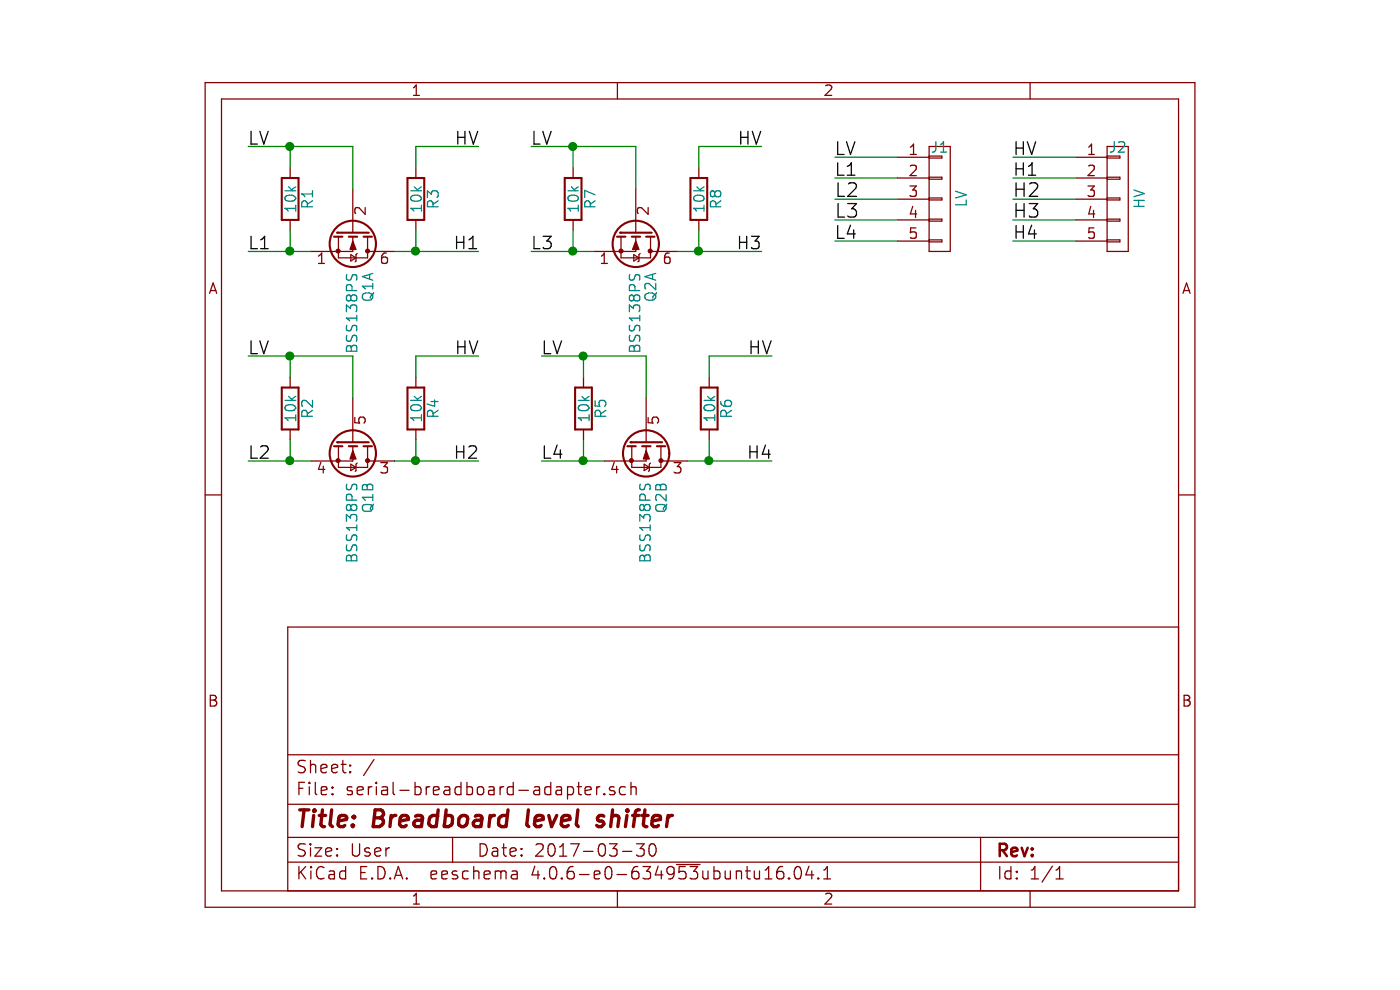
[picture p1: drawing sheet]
EESchema Schematic File Version 2
LIBS:power
LIBS:device
LIBS:transistors
LIBS:conn
LIBS:linear
LIBS:regul
LIBS:74xx
LIBS:cmos4000
LIBS:adc-dac
LIBS:memory
LIBS:xilinx
LIBS:microcontrollers
LIBS:dsp
LIBS:microchip
LIBS:analog_switches
LIBS:motorola
LIBS:texas
LIBS:intel
LIBS:audio
LIBS:interface
LIBS:digital-audio
LIBS:philips
LIBS:display
LIBS:cypress
LIBS:siliconi
LIBS:opto
LIBS:atmel
LIBS:contrib
LIBS:valves
LIBS:breadboard-adapters
LIBS:serial-breadboard-adapter-cache
EELAYER 25 0
EELAYER END
$Descr User 5512 4724
encoding utf-8
Sheet 1 1
Title "Breadboard level shifter"
Date "2017-03-30"
Rev ""
Comp ""
Comment1 ""
Comment2 ""
Comment3 ""
Comment4 ""
$EndDescr
$Comp
L CONN_01X05 J1
U 1 1
P 3900 950
F 0 "J1" H 3900 1200 50  0000 C CNN
F 1 "LV" V 4000 950 50  0000 C CNN
F 2 "Pin_Headers:Pin_Header_Straight_1x05_Pitch2.54mm" H 3900 950 50  0001 C CNN
F 3 "" H 3900 950 50  0001 C CNN
F 4 "HARWIN" H 0   0   50  0001 C CNN "MFR"
F 5 "M20-9990545" H 0   0   50  0001 C CNN "MPN"
F 6 "Farnell" H 0   0   50  0001 C CNN "SPR"
F 7 "1022252" H 0   0   50  0001 C CNN "SPN"
	1    3900 950 
	1    0    0    -1  
$EndComp
$Comp
L R R4
U 1 1
P 1400 1950
F 0 "R4" V 1480 1950 50  0000 C CNN
F 1 "10k" V 1400 1950 50  0000 C CNN
F 2 "Resistors_SMD:R_0603_HandSoldering" V 1330 1950 50  0001 C CNN
F 3 "" H 1400 1950 50  0001 C CNN
F 4 "MULTICOMP" H 0   0   50  0001 C CNN "MFR"
F 5 "MCWR06X1002FTL" H 0   0   50  0001 C CNN "MPN"
F 6 "Farnell" H 0   0   50  0001 C CNN "SPR"
F 7 "2447230" H 0   0   50  0001 C CNN "SPN"
F 8 "" H 0   0   50  0001 C CNN "SPURL"
	1    1400 1950
	1    0    0    -1  
$EndComp
$Comp
L R R3
U 1 1
P 1400 950
F 0 "R3" V 1480 950 50  0000 C CNN
F 1 "10k" V 1400 950 50  0000 C CNN
F 2 "Resistors_SMD:R_0603_HandSoldering" V 1330 950 50  0001 C CNN
F 3 "" H 1400 950 50  0001 C CNN
F 4 "MULTICOMP" H 0   0   50  0001 C CNN "MFR"
F 5 "MCWR06X1002FTL" H 0   0   50  0001 C CNN "MPN"
F 6 "Farnell" H 0   0   50  0001 C CNN "SPR"
F 7 "2447230" H 0   0   50  0001 C CNN "SPN"
F 8 "" H 0   0   50  0001 C CNN "SPURL"
	1    1400 950 
	1    0    0    -1  
$EndComp
$Comp
L R R1
U 1 1
P 800 950
F 0 "R1" V 880 950 50  0000 C CNN
F 1 "10k" V 800 950 50  0000 C CNN
F 2 "Resistors_SMD:R_0603_HandSoldering" V 730 950 50  0001 C CNN
F 3 "" H 800 950 50  0001 C CNN
F 4 "MULTICOMP" H 0   0   50  0001 C CNN "MFR"
F 5 "MCWR06X1002FTL" H 0   0   50  0001 C CNN "MPN"
F 6 "Farnell" H 0   0   50  0001 C CNN "SPR"
F 7 "2447230" H 0   0   50  0001 C CNN "SPN"
F 8 "" H 0   0   50  0001 C CNN "SPURL"
	1    800  950 
	1    0    0    -1  
$EndComp
$Comp
L R R2
U 1 1
P 800 1950
F 0 "R2" V 880 1950 50  0000 C CNN
F 1 "10k" V 800 1950 50  0000 C CNN
F 2 "Resistors_SMD:R_0603_HandSoldering" V 730 1950 50  0001 C CNN
F 3 "" H 800 1950 50  0001 C CNN
F 4 "MULTICOMP" H 0   0   50  0001 C CNN "MFR"
F 5 "MCWR06X1002FTL" H 0   0   50  0001 C CNN "MPN"
F 6 "Farnell" H 0   0   50  0001 C CNN "SPR"
F 7 "2447230" H 0   0   50  0001 C CNN "SPN"
F 8 "" H 0   0   50  0001 C CNN "SPURL"
	1    800  1950
	1    0    0    -1  
$EndComp
$Comp
L CONN_01X05 J2
U 1 1
P 4750 950
F 0 "J2" H 4750 1200 50  0000 C CNN
F 1 "HV" V 4850 950 50  0000 C CNN
F 2 "Pin_Headers:Pin_Header_Straight_1x05_Pitch2.54mm" H 4750 950 50  0001 C CNN
F 3 "" H 4750 950 50  0001 C CNN
F 4 "HARWIN" H 0   0   50  0001 C CNN "MFR"
F 5 "M20-9990545" H 0   0   50  0001 C CNN "MPN"
F 6 "Farnell" H 0   0   50  0001 C CNN "SPR"
F 7 "1022252" H 0   0   50  0001 C CNN "SPN"
	1    4750 950 
	1    0    0    -1  
$EndComp
$Comp
L R R6
U 1 1
P 2800 1950
F 0 "R6" V 2880 1950 50  0000 C CNN
F 1 "10k" V 2800 1950 50  0000 C CNN
F 2 "Resistors_SMD:R_0603_HandSoldering" V 2730 1950 50  0001 C CNN
F 3 "" H 2800 1950 50  0001 C CNN
F 4 "MULTICOMP" H 0   0   50  0001 C CNN "MFR"
F 5 "MCWR06X1002FTL" H 0   0   50  0001 C CNN "MPN"
F 6 "Farnell" H 0   0   50  0001 C CNN "SPR"
F 7 "2447230" H 0   0   50  0001 C CNN "SPN"
F 8 "" H 0   0   50  0001 C CNN "SPURL"
	1    2800 1950
	1    0    0    -1  
$EndComp
$Comp
L R R5
U 1 1
P 2200 1950
F 0 "R5" V 2280 1950 50  0000 C CNN
F 1 "10k" V 2200 1950 50  0000 C CNN
F 2 "Resistors_SMD:R_0603_HandSoldering" V 2130 1950 50  0001 C CNN
F 3 "" H 2200 1950 50  0001 C CNN
F 4 "MULTICOMP" H 0   0   50  0001 C CNN "MFR"
F 5 "MCWR06X1002FTL" H 0   0   50  0001 C CNN "MPN"
F 6 "Farnell" H 0   0   50  0001 C CNN "SPR"
F 7 "2447230" H 0   0   50  0001 C CNN "SPN"
F 8 "" H 0   0   50  0001 C CNN "SPURL"
	1    2200 1950
	1    0    0    -1  
$EndComp
$Comp
L BSS138PS Q1
U 1 1
P 1100 1100
F 0 "Q1" H 1300 1175 50  0000 L CNN
F 1 "BSS138PS" H 1300 1100 50  0000 L CNN
F 2 "TO_SOT_Packages_SMD:SOT-363_SC-70-6_Handsoldering" H 1300 1025 50  0001 L CIN
F 3 "" H 1100 1100 50  0001 L CNN
F 4 "NEXPERIA" H 0   0   50  0001 C CNN "MFR"
F 5 "BSS138PS" H 0   0   50  0001 C CNN "MPN"
F 6 "Farnell" H 0   0   50  0001 C CNN "SPR"
F 7 "1972664" H 0   0   50  0001 C CNN "SPN"
	1    1100 1100
	0    1    1    0   
$EndComp
$Comp
L BSS138PS Q1
U 2 1
P 1100 2100
F 0 "Q1" H 1300 2175 50  0000 L CNN
F 1 "BSS138PS" H 1300 2100 50  0000 L CNN
F 2 "TO_SOT_Packages_SMD:SOT-363_SC-70-6_Handsoldering" H 1300 2025 50  0001 L CIN
F 3 "" H 1100 2100 50  0001 L CNN
F 4 "NEXPERIA" H 0   0   50  0001 C CNN "MFR"
F 5 "BSS138PS" H 0   0   50  0001 C CNN "MPN"
F 6 "Farnell" H 0   0   50  0001 C CNN "SPR"
F 7 "1972664" H 0   0   50  0001 C CNN "SPN"
	2    1100 2100
	0    1    1    0   
$EndComp
$Comp
L R R8
U 1 1
P 2750 950
F 0 "R8" V 2830 950 50  0000 C CNN
F 1 "10k" V 2750 950 50  0000 C CNN
F 2 "Resistors_SMD:R_0603_HandSoldering" V 2680 950 50  0001 C CNN
F 3 "" H 2750 950 50  0001 C CNN
F 4 "MULTICOMP" H 0   0   50  0001 C CNN "MFR"
F 5 "MCWR06X1002FTL" H 0   0   50  0001 C CNN "MPN"
F 6 "Farnell" H 0   0   50  0001 C CNN "SPR"
F 7 "2447230" H 0   0   50  0001 C CNN "SPN"
F 8 "" H 0   0   50  0001 C CNN "SPURL"
	1    2750 950 
	1    0    0    -1  
$EndComp
$Comp
L R R7
U 1 1
P 2150 950
F 0 "R7" V 2230 950 50  0000 C CNN
F 1 "10k" V 2150 950 50  0000 C CNN
F 2 "Resistors_SMD:R_0603_HandSoldering" V 2080 950 50  0001 C CNN
F 3 "" H 2150 950 50  0001 C CNN
F 4 "MULTICOMP" H 0   0   50  0001 C CNN "MFR"
F 5 "MCWR06X1002FTL" H 0   0   50  0001 C CNN "MPN"
F 6 "Farnell" H 0   0   50  0001 C CNN "SPR"
F 7 "2447230" H 0   0   50  0001 C CNN "SPN"
F 8 "" H 0   0   50  0001 C CNN "SPURL"
	1    2150 950 
	1    0    0    -1  
$EndComp
$Comp
L BSS138PS Q2
U 1 1
P 2450 1100
F 0 "Q2" H 2650 1175 50  0000 L CNN
F 1 "BSS138PS" H 2650 1100 50  0000 L CNN
F 2 "TO_SOT_Packages_SMD:SOT-363_SC-70-6_Handsoldering" H 2650 1025 50  0001 L CIN
F 3 "" H 2450 1100 50  0001 L CNN
F 4 "NEXPERIA" H 0   0   50  0001 C CNN "MFR"
F 5 "BSS138PS" H 0   0   50  0001 C CNN "MPN"
F 6 "Farnell" H 0   0   50  0001 C CNN "SPR"
F 7 "1972664" H 0   0   50  0001 C CNN "SPN"
	1    2450 1100
	0    1    1    0   
$EndComp
$Comp
L BSS138PS Q2
U 2 1
P 2500 2100
F 0 "Q2" H 2700 2175 50  0000 L CNN
F 1 "BSS138PS" H 2700 2100 50  0000 L CNN
F 2 "TO_SOT_Packages_SMD:SOT-363_SC-70-6_Handsoldering" H 2700 2025 50  0001 L CIN
F 3 "" H 2500 2100 50  0001 L CNN
F 4 "NEXPERIA" H 0   0   50  0001 C CNN "MFR"
F 5 "BSS138PS" H 0   0   50  0001 C CNN "MPN"
F 6 "Farnell" H 0   0   50  0001 C CNN "SPR"
F 7 "1972664" H 0   0   50  0001 C CNN "SPN"
	2    2500 2100
	0    1    1    0   
$EndComp
Text Label 3400 950  0    65   ~ 0
L2
Text Label 3400 1050 0    65   ~ 0
L3
Text Label 3400 850  0    60   ~ 0
L1
Text Label 3400 750  0    60   ~ 0
LV
Text Label 600  2200 0    60   ~ 0
L2
Text Label 600  1200 0    60   ~ 0
L1
Text Label 600  1700 0    60   ~ 0
LV
Text Label 600  700  0    60   ~ 0
LV
Text Label 1700 700  2    60   ~ 0
HV
Text Label 1700 2200 2    60   ~ 0
H2
Text Label 1700 1700 2    60   ~ 0
HV
Text Label 1700 1200 2    60   ~ 0
H1
Text Label 4250 950  0    65   ~ 0
H2
Text Label 4250 1050 0    65   ~ 0
H3
Text Label 4250 850  0    60   ~ 0
H1
Text Label 4250 750  0    60   ~ 0
HV
Text Label 2000 2200 0    60   ~ 0
L4
Text Label 2000 1700 0    60   ~ 0
LV
Text Label 3100 2200 2    60   ~ 0
H4
Text Label 3100 1700 2    60   ~ 0
HV
Text Label 1950 1200 0    60   ~ 0
L3
Text Label 1950 700  0    60   ~ 0
LV
Text Label 3050 1200 2    60   ~ 0
H3
Text Label 3050 700  2    60   ~ 0
HV
Text Label 4250 1150 0    60   ~ 0
H4
Text Label 3400 1150 0    60   ~ 0
L4
Wire Wire Line
	3700 750  3400 750 
Wire Wire Line
	3700 950  3400 950 
Wire Wire Line
	3700 1050 3400 1050
Wire Wire Line
	3400 850  3700 850 
Wire Wire Line
	600  2200 900  2200
Wire Wire Line
	1300 2200 1700 2200
Wire Wire Line
	1400 2100 1400 2200
Wire Wire Line
	1100 1700 1100 1900
Wire Wire Line
	1400 1700 1400 1800
Wire Wire Line
	600  1200 900  1200
Wire Wire Line
	1300 1200 1700 1200
Wire Wire Line
	1400 1100 1400 1200
Wire Wire Line
	1100 700  1100 900 
Wire Wire Line
	1400 800  1400 700 
Wire Wire Line
	600  1700 1100 1700
Wire Wire Line
	1400 1700 1700 1700
Wire Wire Line
	1400 700  1700 700 
Wire Wire Line
	600  700  1100 700 
Wire Wire Line
	800  2100 800  2200
Wire Wire Line
	800  1800 800  1700
Wire Wire Line
	800  1200 800  1100
Wire Wire Line
	800  800  800  700 
Wire Wire Line
	4550 750  4250 750 
Wire Wire Line
	4550 950  4250 950 
Wire Wire Line
	4550 1050 4250 1050
Wire Wire Line
	4250 850  4550 850 
Wire Wire Line
	2000 2200 2300 2200
Wire Wire Line
	2700 2200 3100 2200
Wire Wire Line
	2800 2100 2800 2200
Wire Wire Line
	2500 1700 2500 1900
Wire Wire Line
	2800 1700 2800 1800
Wire Wire Line
	2000 1700 2500 1700
Wire Wire Line
	2800 1700 3100 1700
Wire Wire Line
	2200 2100 2200 2200
Wire Wire Line
	2200 1800 2200 1700
Wire Wire Line
	1950 1200 2250 1200
Wire Wire Line
	2650 1200 3050 1200
Wire Wire Line
	2750 1100 2750 1200
Wire Wire Line
	2450 700  2450 900 
Wire Wire Line
	2750 700  2750 800 
Wire Wire Line
	1950 700  2450 700 
Wire Wire Line
	2750 700  3050 700 
Wire Wire Line
	2150 1100 2150 1200
Wire Wire Line
	2150 800  2150 700 
Wire Wire Line
	3400 1150 3700 1150
Wire Wire Line
	4550 1150 4250 1150
Connection ~ 1400 2200
Connection ~ 1400 1200
Connection ~ 800  2200
Connection ~ 800  1700
Connection ~ 800  1200
Connection ~ 800  700 
Connection ~ 2800 2200
Connection ~ 2200 2200
Connection ~ 2200 1700
Connection ~ 2750 1200
Connection ~ 2150 1200
Connection ~ 2150 700 
$EndSCHEMATC
